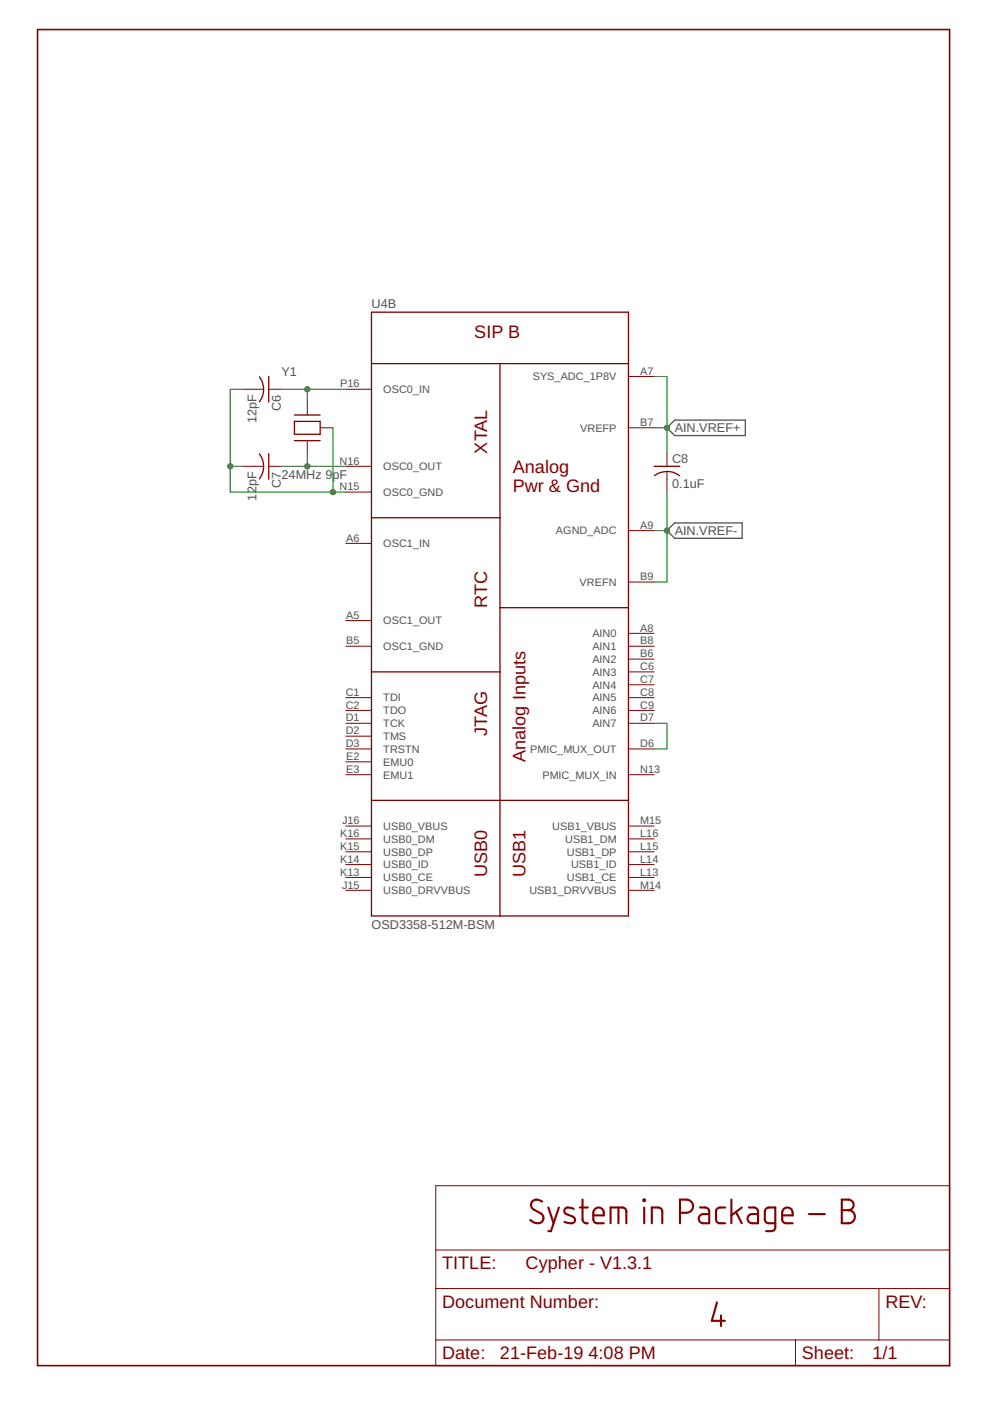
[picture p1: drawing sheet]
<svg xmlns="http://www.w3.org/2000/svg" width="210mm" height="297mm" viewBox="0 0 210 297" stroke-linecap="round" stroke-linejoin="round" font-family="sans-serif">
<path d="M141.4 90.7l1.6-1.6h15v3.3h-15zM143 110.9h14.4v3.2h-14.4l-1.6-1.6z" fill="none" stroke="#505050" stroke-width=".28"/>
<g fill="none" stroke="#800000" stroke-width=".44">
<path d="M115 254.8a1.35 1.35 0 0 0-1.5-.5 1.35 1.35 0 0 0-.9 1.2l.3 .8 1.8 1a1.18 1.18 0 0 1 .3 1.6 1.18 1.18 0 0 1-1.6 .3l-1-.5M116.3 256l1.1 3.4M118.5 256l-1.7 5h-.5M121.6 256.3l-.8-.2a.77 .77 0 0 0-1.1 .3 .77 .77 0 0 0 .4 1l1.4 .6a.72 .72 0 0 1 .4 .8 .72 .72 0 0 1-.7 .6l-1.5-.3M123 256h1.6M123.5 254.3v4.4l.4 .5 .7 .2M125.8 257.7h2.2a1.17 1.17 0 0 0-.8-1.6 1.17 1.17 0 0 0-1.4 1v1.4l.2 .6 .4 .2 1.6 .1M129.5 259.4v-3.4h2.5l.6 .3 .2 .6v2.5M131.1 256v3.4M136.4 254.3h.3v.3h-.3zM136.6 256v3.4M138.2 259.4v-3.4l1.6 .1 .5 .3 .1 3"/>
<path d="M144.2 257.1a2.98 2.98 0 0 0 2.2-.3 1.41 1.41 0 0 0 .5-1.5 1.41 1.41 0 0 0-1.3-1h-1.4v5.1M148.4 256l1.4 .1 .3 .2 .2 .3 .1 2.8h-1.3a.97 .97 0 0 1-1-1 .97 .97 0 0 1 1-1h1.3M153.8 256l-1.4 .1-.5 .3-.1 .5v1.8l.3 .4 .3 .2 1.4 .1M155.1 254.3v5.1M156 257l1.3 2.4M157.3 256l-2.2 1.7M158.8 256l1.3 .1 .4 .2 .2 .3v2.8h-1.2a.97 .97 0 0 1-1-1 .97 .97 0 0 1 1-1h1.2M164.4 259.4l-1.6-.1-.5-.4-.1-2 .4-.8 1.8-.1v4.2a.8 .8 0 0 1-.8 .8h-1.2M165.8 257.7h2.3a1.17 1.17 0 0 0-.8-1.6 1.17 1.17 0 0 0-1.5 1l.1 1.6 .2 .4 .4 .2 1.6 .1M171.5 257.4h3.4M178.5 254.3h1.4a1.12 1.12 0 0 1 1.1 1.2 1.12 1.12 0 0 1-1.1 1.1 1.39 1.39 0 0 1 1.4 1.4 1.39 1.39 0 0 1-1.4 1.4h-1.4zM178.5 256.6h1.4"/>
<path d="M152 276.1l-1.1 3.9h2.8M152.9 278.9v2.3"/>
</g>
<g fill="none" stroke="#800000" stroke-width=".28">
<path d="M55 79.9l.6 1 .3 1.6M57 79.8v5.5M78.8 66.2h54.4v128h-54.4zM78.8 77.1h54.4M106 77.1v117.1M55 96.2l.6 1 .3 1.7M55.9 82.5l-.1 1.2-.8 1.5M55.9 98.9l-.1 1.1-.8 1.6M57 96.2v5.4M62.4 88h5.5M62.4 93.4h5.5M62.4 89.3h5.5v2.8h-5.5z"/>
<path d="M138.7 98.9h5.4M78.8 109.8h27.2M138.8 100.9a4.3 4.3 0 0 1 5.3 0M106 128.8h27.2M78.8 142.5h27.2M78.8 169.7h54.4"/>
</g>
<g fill="none" stroke="#800000" stroke-width=".21">
<path d="M133.2 79.8h5.5M51.5 82.5h4.4M51.5 98.9h4.4M57 82.5h2.7M57 98.9h2.7M65.2 85.3v2.7M65.2 93.4v2.8M67.9 90.7h2.7M73.3 82.5h5.5M73.3 98.9h5.5M133.2 90.7h5.5M141.4 96.2v2.7"/>
<path d="M141.4 100v4.3M73.3 104.3h5.5M73.3 115.2h5.5M133.2 112.5h5.5M73.3 137h5.5M73.3 131.6h5.5M133.2 134.3h5.5M133.2 137h5.5M133.2 139.7h5.5M133.2 123.4h5.5M73.3 147.9h5.5M73.3 150.6h5.5"/>
<path d="M73.3 153.4h5.5M73.3 156.1h5.5M73.3 158.8h5.5M133.2 142.5h5.5M133.2 145.2h5.5M133.2 147.9h5.5M133.2 150.6h5.5M133.2 153.4h5.5M133.2 158.8h5.5M73.3 177.9h5.5M73.3 175.1h5.5M73.3 161.5h5.5"/>
<path d="M73.3 164.3h5.5M133.2 177.9h5.5M133.2 175.1h5.5M133.2 164.3h5.5M73.3 186h5.5M73.3 180.6h5.5M73.3 188.8h5.5M73.3 183.3h5.5M133.2 186h5.5M133.2 180.6h5.5M133.2 188.8h5.5M133.2 183.3h5.5"/>
<path d="M92.4 251.4h108.9v38.1h-108.9zM92.4 273.2h108.9M92.4 265h108.9M186.4 273.2v10.9M92.4 284.1h108.9M168.7 284.1v5.4"/>
</g>
<path d="M8 6.3h193.3v283.2h-193.3z" fill="none" stroke="#800000" stroke-width=".34"/>
<path d="M138.7 79.8h2.7v16.4M48.8 98.9h2.7M51.5 82.5h-2.7v21.8h24.5M59.7 98.9h13.6M59.7 82.5h13.6M65.2 82.5v2.8M65.2 96.2v2.7M70.6 90.7v13.6M138.7 90.7h2.7M138.7 112.5h2.7M141.4 104.3v19.1h-2.7M138.7 153.4h2.7v5.4h-2.7" fill="none" stroke="#008000" stroke-width=".21"/>
<g fill="#008000" stroke="#008000" stroke-width=".21">
<circle cx="65.2" cy="98.9" r=".55"/>
<circle cx="141.4" cy="90.7" r=".55"/>
<circle cx="141.4" cy="112.5" r=".55"/>
<circle cx="65.2" cy="82.5" r=".55"/>
<circle cx="48.8" cy="98.9" r=".55"/>
<circle cx="70.6" cy="104.3" r=".55"/>
</g>
<g font-size="3.8" fill="#800000">
<text x="100.6" y="71.6">SIP B</text>
<text x="103.3" y="96.2" transform="rotate(-90 103.3 96.2)">XTAL</text>
<text x="108.7" y="100.2">Analog</text>
<text x="108.7" y="104.3">Pwr &amp; Gnd</text>
<text x="103.3" y="128.8" transform="rotate(-90 103.3 128.8)">RTC</text>
<text x="103.3" y="156.1" transform="rotate(-90 103.3 156.1)">JTAG</text>
<text x="111.5" y="161.5" transform="rotate(-90 111.5 161.5)">Analog Inputs</text>
<text x="103.3" y="186" transform="rotate(-90 103.3 186)">USB0</text>
<text x="111.5" y="186" transform="rotate(-90 111.5 186)">USB1</text>
<text x="93.7" y="269.1">TITLE:</text>
<text x="111.5" y="269.1">Cypher - V1.3.1</text>
<text x="93.7" y="277.3">Document Number:</text>
<text x="187.7" y="277.3">REV:</text>
<text x="93.7" y="288.2">Date:</text>
<text x="106" y="288.2">21-Feb-19</text>
<text x="124.8" y="288.2">4:08 PM</text>
<text x="170" y="288.2">Sheet:</text>
<text x="185" y="288.2">1/1</text>
</g>
<g font-size="2.7" fill="#505050">
<text x="78.8" y="65.4">U4B</text>
<text x="59.7" y="79.8">Y1</text>
<text x="54.4" y="89.8" transform="rotate(-90 54.4 89.8)">12pF</text>
<text x="59.6" y="87.1" transform="rotate(-90 59.6 87.1)">C6</text>
<text x="143" y="91.7">AIN.VREF+</text>
<text x="59.7" y="101.6">24MHz 9pF</text>
<text x="142.5" y="98.2">C8</text>
<text x="54.4" y="106.1" transform="rotate(-90 54.4 106.1)">12pF</text>
<text x="59.6" y="103.4" transform="rotate(-90 59.6 103.4)">C7</text>
<text x="142.5" y="103.4">0.1uF</text>
<text x="143" y="113.5">AIN.VREF-</text>
<text x="78.8" y="196.9">OSD3358-512M-BSM</text>
</g>
<g font-size="2.3" fill="#505050">
<text x="72.1" y="82.2">P16</text>
<text x="81.3" y="83.4">OSC0_IN</text>
<text x="113" y="80.6">SYS_ADC_1P8V</text>
<text x="135.7" y="79.4">A7</text>
<text x="123" y="91.5">VREFP</text>
<text x="135.7" y="90.3">B7</text>
<text x="72" y="98.5">N16</text>
<text x="81.3" y="99.7">OSC0_OUT</text>
<text x="72" y="103.9">N15</text>
<text x="81.3" y="105.1">OSC0_GND</text>
<text x="117.9" y="113.3">AGND_ADC</text>
<text x="135.7" y="112.1">A9</text>
<text x="73.4" y="114.8">A6</text>
<text x="81.3" y="116">OSC1_IN</text>
<text x="122.9" y="124.2">VREFN</text>
<text x="135.7" y="123">B9</text>
<text x="73.4" y="131.2">A5</text>
<text x="73.4" y="136.6">B5</text>
<text x="81.3" y="137.8">OSC1_GND</text>
<text x="81.3" y="132.4">OSC1_OUT</text>
<text x="125.6" y="135.1">AIN0</text>
<text x="125.6" y="137.8">AIN1</text>
<text x="135.7" y="133.9">A8</text>
<text x="135.7" y="136.6">B8</text>
<text x="125.6" y="140.5">AIN2</text>
<text x="125.6" y="143.3">AIN3</text>
<text x="135.7" y="139.4">B6</text>
<text x="135.7" y="142.1">C6</text>
<text x="73.3" y="147.5">C1</text>
<text x="81.3" y="148.7">TDI</text>
<text x="125.6" y="146">AIN4</text>
<text x="125.6" y="148.7">AIN5</text>
<text x="135.7" y="144.8">C7</text>
<text x="135.7" y="147.5">C8</text>
<text x="73.3" y="153">D1</text>
<text x="73.3" y="150.2">C2</text>
<text x="73.3" y="155.7">D2</text>
<text x="81.3" y="154.2">TCK</text>
<text x="81.3" y="151.4">TDO</text>
<text x="125.6" y="151.4">AIN6</text>
<text x="125.6" y="154.2">AIN7</text>
<text x="135.7" y="150.2">C9</text>
<text x="135.7" y="153">D7</text>
<text x="73.3" y="158.4">D3</text>
<text x="73.4" y="161.1">E2</text>
<text x="81.3" y="156.9">TMS</text>
<text x="81.3" y="159.6">TRSTN</text>
<text x="112.4" y="159.6">PMIC_MUX_OUT</text>
<text x="135.7" y="158.4">D6</text>
<text x="73.4" y="163.9">E3</text>
<text x="81.3" y="162.3">EMU0</text>
<text x="81.3" y="165.1">EMU1</text>
<text x="115" y="165.1">PMIC_MUX_IN</text>
<text x="135.7" y="163.9">N13</text>
<text x="72.1" y="177.5">K16</text>
<text x="72.5" y="174.8">J16</text>
<text x="81.3" y="178.7">USB0_DM</text>
<text x="81.3" y="176">USB0_VBUS</text>
<text x="117.1" y="176">USB1_VBUS</text>
<text x="119.8" y="178.7">USB1_DM</text>
<text x="135.7" y="177.5">L16</text>
<text x="135.7" y="174.8">M15</text>
<text x="72.1" y="185.7">K13</text>
<text x="72.1" y="180.2">K15</text>
<text x="72.1" y="182.9">K14</text>
<text x="81.3" y="181.4">USB0_DP</text>
<text x="81.3" y="184.1">USB0_ID</text>
<text x="120.2" y="181.4">USB1_DP</text>
<text x="121.1" y="184.1">USB1_ID</text>
<text x="135.7" y="185.7">L13</text>
<text x="135.7" y="180.2">L15</text>
<text x="135.7" y="182.9">L14</text>
<text x="72.5" y="188.4">J15</text>
<text x="81.3" y="186.9">USB0_CE</text>
<text x="81.3" y="189.6">USB0_DRVVBUS</text>
<text x="112.2" y="189.6">USB1_DRVVBUS</text>
<text x="120.2" y="186.9">USB1_CE</text>
<text x="135.7" y="188.4">M14</text>
</g>
</svg>
